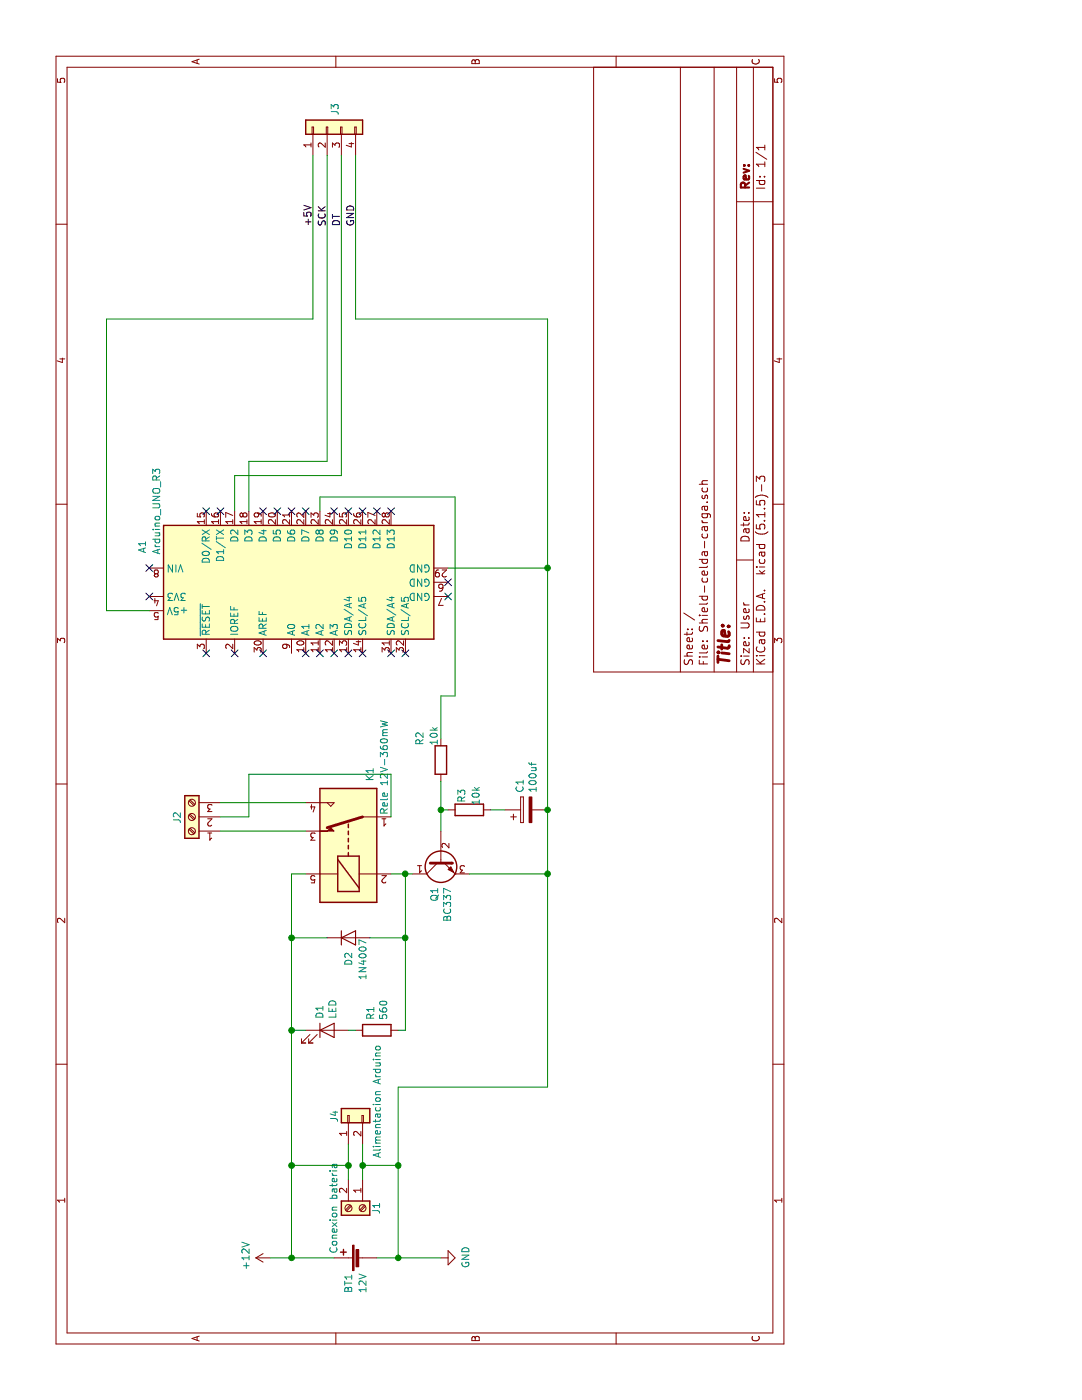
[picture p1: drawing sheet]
EESchema Schematic File Version 4
EELAYER 30 0
EELAYER END
$Descr User 9843 5906
encoding utf-8
Sheet 1 1
Title ""
Date ""
Rev ""
Comp ""
Comment1 ""
Comment2 ""
Comment3 ""
Comment4 ""
$EndDescr
$Comp
L MCU_Module:Arduino_UNO_R3 A1
U 1 1
P 5750 2050
F 0 "A1" H 5500 3100 50  0000 C CNN
F 1 "Arduino_UNO_R3" H 5250 3000 50  0000 C CNN
F 2 "Module:Arduino_UNO_R3" H 5750 2050 50  0001 C CIN
F 3 "https://www.arduino.cc/en/Main/arduinoBoardUno" H 5750 2050 50  0001 C CNN
	1    5750 2050
	-1   0    0    -1  
$EndComp
$Comp
L Connector_Generic:Conn_01x04 J3
U 1 1
P 8950 2300
F 0 "J3" H 9030 2246 50  0000 L CNN
F 1 "Conn_01x04" H 9030 2201 50  0001 L CNN
F 2 "Connector_PinHeader_2.54mm:PinHeader_1x04_P2.54mm_Horizontal" H 8950 2300 50  0001 C CNN
F 3 "~" H 8950 2300 50  0001 C CNN
	1    8950 2300
	1    0    0    -1  
$EndComp
$Comp
L Connector:Screw_Terminal_01x02 J1
U 1 1
P 1350 2550
F 0 "J1" H 1350 2650 50  0000 C CNN
F 1 "Conexion bateria" H 1350 2350 50  0000 C CNN
F 2 "TerminalBlock_Altech:Altech_AK300_1x02_P5.00mm_45-Degree" H 1350 2550 50  0001 C CNN
F 3 "~" H 1350 2550 50  0001 C CNN
	1    1350 2550
	-1   0    0    1   
$EndComp
$Comp
L Device:Battery_Cell BT1
U 1 1
P 1000 2550
F 0 "BT1" H 750 2650 50  0000 L CNN
F 1 "12V" H 750 2550 50  0000 L CNN
F 2 "" V 1000 2610 50  0001 C CNN
F 3 "~" V 1000 2610 50  0001 C CNN
	1    1000 2550
	1    0    0    -1  
$EndComp
$Comp
L Relay:FINDER-32.21-x000 K1
U 1 1
P 3900 2450
F 0 "K1" H 4400 2300 50  0000 C CNN
F 1 "Rele 12V-360mW" H 4450 2200 50  0000 C CNN
F 2 "Relay_THT:Relay_HF7FD" H 5170 2420 50  0001 C CNN
F 3 "https://gfinder.findernet.com/assets/Series/355/S32EN.pdf" H 3900 2450 50  0001 C CNN
	1    3900 2450
	1    0    0    -1  
$EndComp
$Comp
L Diode:1N4007 D2
U 1 1
P 3250 2450
F 0 "D2" V 3250 2250 50  0000 L CNN
F 1 "1N4007" V 3350 2150 50  0000 L CNN
F 2 "Diode_THT:D_DO-41_SOD81_P10.16mm_Horizontal" H 3250 2275 50  0001 C CNN
F 3 "http://www.vishay.com/docs/88503/1n4001.pdf" H 3250 2450 50  0001 C CNN
	1    3250 2450
	0    1    1    0   
$EndComp
$Comp
L Transistor_BJT:BC337 Q1
U 1 1
P 3800 3100
F 0 "Q1" H 3991 3146 50  0000 L CNN
F 1 "BC337" H 3991 3055 50  0000 L CNN
F 2 "Package_TO_SOT_THT:TO-92L_Wide" H 4000 3025 50  0001 L CIN
F 3 "https://diotec.com/tl_files/diotec/files/pdf/datasheets/bc337.pdf" H 3800 3100 50  0001 L CNN
	1    3800 3100
	-1   0    0    -1  
$EndComp
Wire Wire Line
	3700 2050 3250 2050
Wire Wire Line
	3700 2750 3700 2850
Wire Wire Line
	3250 2300 3250 2050
Wire Wire Line
	3250 2600 3250 2850
Wire Wire Line
	3250 2850 3700 2850
Connection ~ 3700 2850
Wire Wire Line
	3700 2850 3700 2900
Wire Wire Line
	3700 2050 3700 2150
$Comp
L Connector:Screw_Terminal_01x03 J2
U 1 1
P 4100 1350
F 0 "J2" V 4200 1400 50  0000 R CNN
F 1 "Screw_Terminal_01x03" V 3973 1162 50  0001 R CNN
F 2 "TerminalBlock_Altech:Altech_AK300_1x03_P5.00mm_45-Degree" H 4100 1350 50  0001 C CNN
F 3 "~" H 4100 1350 50  0001 C CNN
	1    4100 1350
	0    -1   -1   0   
$EndComp
Wire Wire Line
	4200 2150 4200 1550
Wire Wire Line
	7600 750  5550 750 
Wire Wire Line
	5550 750  5550 1050
Wire Wire Line
	1000 2650 1000 2800
Wire Wire Line
	1000 2800 1650 2800
Wire Wire Line
	1000 2350 1000 2050
$Comp
L Device:LED D1
U 1 1
P 2600 2300
F 0 "D1" V 2547 2378 50  0000 L CNN
F 1 "LED" V 2638 2378 50  0000 L CNN
F 2 "LED_THT:LED_D5.0mm" H 2600 2300 50  0001 C CNN
F 3 "~" H 2600 2300 50  0001 C CNN
	1    2600 2300
	0    1    1    0   
$EndComp
Connection ~ 3250 2050
$Comp
L Device:R R1
U 1 1
P 2600 2650
F 0 "R1" H 2670 2696 50  0000 L CNN
F 1 "560" H 2670 2605 50  0000 L CNN
F 2 "Resistor_THT:R_Axial_DIN0207_L6.3mm_D2.5mm_P7.62mm_Horizontal" V 2530 2650 50  0001 C CNN
F 3 "~" H 2600 2650 50  0001 C CNN
	1    2600 2650
	1    0    0    -1  
$EndComp
Wire Wire Line
	2600 2150 2600 2050
Connection ~ 2600 2050
Wire Wire Line
	2600 2050 3250 2050
Wire Wire Line
	2600 2450 2600 2500
Wire Wire Line
	2600 2800 2600 2850
Wire Wire Line
	2600 2850 3250 2850
Connection ~ 3250 2850
NoConn ~ 5250 1450
NoConn ~ 5250 1650
NoConn ~ 5250 1850
NoConn ~ 5650 1050
NoConn ~ 5850 1050
NoConn ~ 6250 1850
NoConn ~ 6250 1950
NoConn ~ 6250 2050
NoConn ~ 6250 2150
NoConn ~ 6250 2350
NoConn ~ 6250 2550
NoConn ~ 6250 2650
NoConn ~ 6250 2750
NoConn ~ 6250 2450
NoConn ~ 5650 3150
NoConn ~ 5750 3150
NoConn ~ 5250 2850
NoConn ~ 5250 2750
NoConn ~ 5250 2550
NoConn ~ 5250 2450
NoConn ~ 5250 2350
NoConn ~ 5250 2250
NoConn ~ 5250 2150
$Comp
L power:GND #PWR0101
U 1 1
P 1000 3100
F 0 "#PWR0101" H 1000 2850 50  0001 C CNN
F 1 "GND" H 1005 2927 50  0000 C CNN
F 2 "" H 1000 3100 50  0001 C CNN
F 3 "" H 1000 3100 50  0001 C CNN
	1    1000 3100
	1    0    0    -1  
$EndComp
$Comp
L power:+12V #PWR0102
U 1 1
P 1000 1900
F 0 "#PWR0102" H 1000 1750 50  0001 C CNN
F 1 "+12V" H 1015 2073 50  0000 C CNN
F 2 "" H 1000 1900 50  0001 C CNN
F 3 "" H 1000 1900 50  0001 C CNN
	1    1000 1900
	1    0    0    -1  
$EndComp
Wire Wire Line
	1000 1900 1000 2050
Connection ~ 1000 2050
Wire Wire Line
	1000 2800 1000 3100
Connection ~ 1000 2800
Wire Wire Line
	4000 1550 4000 2150
Wire Wire Line
	4100 2750 4400 2750
Wire Wire Line
	4400 2750 4400 1750
Wire Wire Line
	4400 1750 4100 1750
Wire Wire Line
	4100 1750 4100 1550
$Comp
L Connector_Generic:Conn_01x02 J4
U 1 1
P 2000 2450
F 0 "J4" H 1950 2550 50  0000 L CNN
F 1 "Alimentacion Arduino" H 1700 2250 50  0000 L CNN
F 2 "Connector_PinHeader_2.54mm:PinHeader_1x02_P2.54mm_Vertical" H 2000 2450 50  0001 C CNN
F 3 "~" H 2000 2450 50  0001 C CNN
	1    2000 2450
	1    0    0    -1  
$EndComp
Wire Wire Line
	1000 2050 1650 2050
Wire Wire Line
	1550 2550 1650 2550
Wire Wire Line
	1650 2550 1650 2800
Connection ~ 1650 2800
Wire Wire Line
	1550 2450 1650 2450
Wire Wire Line
	1650 2450 1650 2050
Connection ~ 1650 2050
Wire Wire Line
	1650 2050 2600 2050
Wire Wire Line
	1800 2450 1650 2450
Connection ~ 1650 2450
Wire Wire Line
	1800 2550 1650 2550
Connection ~ 1650 2550
Wire Wire Line
	1650 2800 2200 2800
Text Label 8250 2300 0    50   ~ 0
SCK
Text Label 8250 2400 0    50   ~ 0
DT
Text Label 8250 2200 0    50   ~ 0
+5V
Text Label 8250 2500 0    50   ~ 0
GND
Wire Wire Line
	6600 2300 8750 2300
Wire Wire Line
	6500 2400 8750 2400
Wire Wire Line
	7600 750  7600 2200
Wire Wire Line
	7600 2200 8750 2200
Wire Wire Line
	7600 2500 8750 2500
Wire Wire Line
	6500 1650 6250 1650
Wire Wire Line
	6500 1650 6500 2400
Wire Wire Line
	6250 1750 6600 1750
Wire Wire Line
	6600 1750 6600 2300
NoConn ~ 6250 1450
NoConn ~ 6250 1550
Wire Wire Line
	6350 2250 6250 2250
$Comp
L Device:R R2
U 1 1
P 4500 3100
F 0 "R2" V 4350 3200 50  0000 L CNN
F 1 "10k" V 4450 3200 50  0000 L CNN
F 2 "Resistor_THT:R_Axial_DIN0207_L6.3mm_D2.5mm_P7.62mm_Horizontal" V 4430 3100 50  0001 C CNN
F 3 "~" H 4500 3100 50  0001 C CNN
	1    4500 3100
	0    1    1    0   
$EndComp
Wire Wire Line
	4350 3100 4150 3100
$Comp
L Device:R R3
U 1 1
P 4150 3300
F 0 "R3" H 4050 3250 50  0000 C CNN
F 1 "10k" H 4050 3350 50  0000 C CNN
F 2 "Resistor_THT:R_Axial_DIN0207_L6.3mm_D2.5mm_P7.62mm_Horizontal" V 4080 3300 50  0001 C CNN
F 3 "~" H 4150 3300 50  0001 C CNN
	1    4150 3300
	-1   0    0    1   
$EndComp
Wire Wire Line
	4650 3100 4950 3100
Wire Wire Line
	4950 3100 4950 3200
Wire Wire Line
	4950 3200 6350 3200
Wire Wire Line
	6350 3200 6350 2250
$Comp
L Device:CP C1
U 1 1
P 4150 3700
F 0 "C1" H 4268 3746 50  0000 L CNN
F 1 "100uf" H 4268 3655 50  0000 L CNN
F 2 "Capacitor_THT:CP_Radial_D6.3mm_P2.50mm" H 4188 3550 50  0001 C CNN
F 3 "~" H 4150 3700 50  0001 C CNN
	1    4150 3700
	1    0    0    -1  
$EndComp
Wire Wire Line
	4150 3850 5850 3850
Wire Wire Line
	7600 2500 7600 3850
Wire Wire Line
	5850 3150 5850 3850
Connection ~ 5850 3850
Wire Wire Line
	5850 3850 7600 3850
Wire Wire Line
	4150 3150 4150 3100
Connection ~ 4150 3100
Wire Wire Line
	4150 3100 4000 3100
Wire Wire Line
	4150 3450 4150 3550
Wire Wire Line
	2200 3850 3700 3850
Wire Wire Line
	2200 2800 2200 3850
Connection ~ 4150 3850
Wire Wire Line
	3700 3300 3700 3850
Connection ~ 3700 3850
Wire Wire Line
	3700 3850 4150 3850
$EndSCHEMATC
